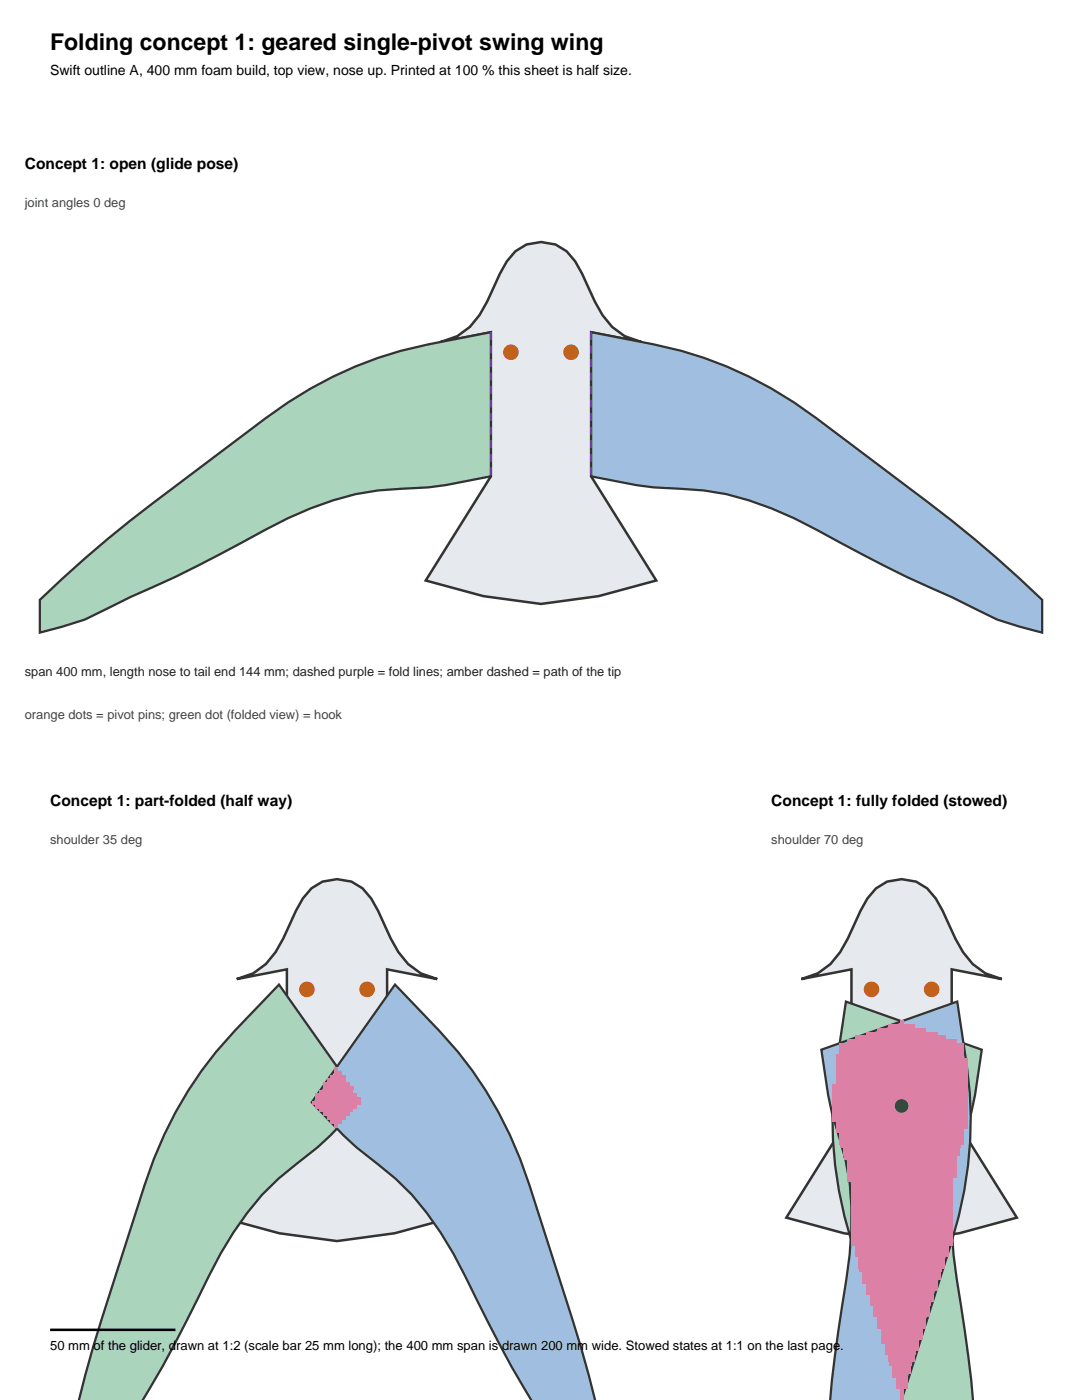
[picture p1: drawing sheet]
<svg xmlns="http://www.w3.org/2000/svg" width="216mm" height="279mm" viewBox="0 0 216 279" stroke-linecap="round" stroke-linejoin="round" font-family="sans-serif">
<path d="M102.8 50.1a8 8 0 0 1 12 2.1l1.3 2.4 2.6 5.6 1.5 2.7 1.9 2.3 2.6 1.9 3.3 1.1-10-1.9v28.8l13 20.8-11.5 3.1-11.5 1.5-11.5-1.5-11.5-3.1 13-20.8v-28.8l-10 1.9 3.2-1.1 2.6-1.9 1.9-2.3 1.5-2.7 2.6-5.6 1.3-2.4z" fill="#e6eaee" stroke="#333" stroke-width=".5"/>
<path d="M8 119.7a253.9 253.9 0 0 1 27-22.6l9-6.8a178.1 178.1 0 0 1 18-12.7 78.7 78.7 0 0 1 27-9.6l9-1.7v28.8l-9 1.7-3.6 .5-5.4 .3a48.9 48.9 0 0 0-18 3.9 193.5 193.5 0 0 0-18 9.1 207.1 207.1 0 0 1-18 8.6l-9 4.4-4.5 1.5-4.5 1.2z" fill="#aad4bc" stroke="#333" stroke-width=".45"/>
<path d="M118 66.3l4.5 .9a131.8 131.8 0 0 1 18 4.2 80.9 80.9 0 0 1 22.5 12.1l18 13.6a253.9 253.9 0 0 1 27 22.6v6.6l-4.5-1.2-4.5-1.5a264.5 264.5 0 0 0-18-8.4l-9-4.6a193.5 193.5 0 0 0-18-9.1 48.9 48.9 0 0 0-18-3.9l-5.5-.3-3.5-.5-9-1.7z" fill="#a0bedf" stroke="#333" stroke-width=".45"/>
<path d="M98 66.3v28.8M118 66.3v28.8" fill="none" stroke="#7a3fb0" stroke-width=".35" stroke-dasharray="1.5 1.2" stroke-linecap="butt"/>
<g fill="#c2621a" stroke="#c2621a" stroke-width=".4">
<circle cx="114" cy="70.3" r="1.35"/>
<circle cx="102" cy="70.3" r="1.35"/>
</g>
<path d="M62.1 177.3a8 8 0 0 1 12 2l1.3 2.5 2.6 5.5 1.5 2.7 1.9 2.4 2.5 1.8 3.3 1.2-10-1.9v28.7l13 20.8-11.5 3.1-11.5 1.6-11.5-1.6-11.5-3.1 13-20.8v-28.7l-10 1.9 3.3-1.2 2.6-1.8 1.9-2.4 1.5-2.7 2.5-5.5 1.4-2.5z" fill="#e6eaee" stroke="#333" stroke-width=".5"/>
<path d="M55.7 196.5l16.6 23.5-6.4 6.6-2.6 2.4-4.3 3.4a48.9 48.9 0 0 0-12.4 13.6 193.8 193.8 0 0 0-9.5 17.8l-4.7 9-2.5 4.2-2.5 2.4h-14.4h2.6a971 971 0 0 1 15.1-48.1 79 79 0 0 1 18.6-28.2z" fill="#aad4bc" stroke="#333" stroke-width=".45"/>
<path d="M78.8 196.5l3.2 3.3a131.7 131.7 0 0 1 12.2 13.9 81 81 0 0 1 11.4 22.8 1132 1132 0 0 1 13.3 42.9h2.6h-14.4l-2.5-2.4a283.7 283.7 0 0 1-11.8-22.3 71.4 71.4 0 0 0-10.6-16.2l-3.2-3.2-7.8-6.3-2.6-2.4-6.4-6.6z" fill="#a0bedf" stroke="#333" stroke-width=".45"/>
<g fill="#dd80a5">
<path d="M66.7 213h.8v.7h-.8z"/>
<path d="M66.7 213.7h1.5v.8h-1.5z"/>
<path d="M66 214.5h3v.7h-3z"/>
<path d="M65.2 215.2h3.8v.8h-3.8z"/>
<path d="M64.5 216h5.2v.7h-5.2z"/>
<path d="M64.5 216.7h6v.8h-6z"/>
<path d="M63.7 217.5h6.8v.7h-6.8z"/>
<path d="M63 218.2h8.2v.8h-8.2z"/>
<path d="M63 219h9v.7h-9z"/>
<path d="M62.2 219.7h9.8v.8h-9.8z"/>
<path d="M63 220.5h8.2v.7h-8.2z"/>
<path d="M63.7 221.2h6.8v.8h-6.8z"/>
<path d="M64.5 222h5.2v.7h-5.2z"/>
<path d="M65.2 222.7h3.8v.8h-3.8z"/>
<path d="M66 223.5h2.2v.7h-2.2z"/>
<path d="M66.7 224.2h.8v.8h-.8z"/>
</g>
<g fill="#c2621a" stroke="#c2621a" stroke-width=".4">
<circle cx="73.2" cy="197.5" r="1.35"/>
<circle cx="61.2" cy="197.5" r="1.35"/>
</g>
<path d="M174.8 177.3a8 8 0 0 1 11.9 2l1.4 2.5 2.5 5.5 1.6 2.7 1.9 2.4 2.5 1.8 3.3 1.2-10-1.9v28.7l13 20.8-11.5 3.1-11.5 1.6-11.5-1.6-11.5-3.1 13-20.8v-28.7l-10 1.9 3.3-1.2 2.5-1.8 1.9-2.4 1.6-2.7 2.5-5.5 1.4-2.5z" fill="#e6eaee" stroke="#333" stroke-width=".5"/>
<path d="M168.8 199.9l27.1 9.6-1.3 9.1-.8 3.4-1.5 5.3a48.9 48.9 0 0 0-2.4 18.3 193.2 193.2 0 0 0 2.6 20l1.7 13.8h1.6h-15.6l-1.7-4.5-5.1-16.1a177.8 177.8 0 0 1-6-21.2 78.7 78.7 0 0 1 0-28.6z" fill="#aad4bc" stroke="#333" stroke-width=".45"/>
<path d="M163.9 209.5l27.1-9.6 .7 4.5a132 132 0 0 1 2 18.4 81 81 0 0 1-3.9 25.3l-8.5 26.8-1.7 4.5h-15.6h1.6l1.7-13.8a193.2 193.2 0 0 0 2.6-20 48.9 48.9 0 0 0-2.3-18.3l-1.6-5.3-.8-3.4z" fill="#a0bedf" stroke="#333" stroke-width=".45"/>
<g fill="#dd80a5">
<path d="M179.6 203.6h.8v.8h-.8z"/>
<path d="M177.4 204.4h5.2v.7h-5.2z"/>
<path d="M175.1 205.1h9.8v.8h-9.8z"/>
<path d="M172.9 205.9h14.2v.7h-14.2z"/>
<path d="M170.6 206.6h18v.8h-18z"/>
<path d="M169.1 207.4h21.8v.7h-21.8z"/>
<path d="M167.6 208.1h24.8v.8h-24.8z"/>
<path d="M167.6 208.9h24.8v.7h-24.8z"/>
<path d="M167.6 209.6h24.8v.8h-24.8z"/>
<path d="M166.9 210.4h25.5v.7h-25.5z"/>
<path d="M166.9 211.1h26.2v.8h-26.2z"/>
<path d="M166.9 211.9h26.2v.7h-26.2z"/>
<path d="M166.9 212.6h26.2v.8h-26.2z"/>
<path d="M166.9 213.4h26.2v.7h-26.2z"/>
<path d="M166.9 214.1h26.2v.8h-26.2z"/>
<path d="M166.9 214.9h26.2v.7h-26.2z"/>
<path d="M166.9 215.6h26.2v.8h-26.2z"/>
<path d="M166.1 216.4h27v.7h-27z"/>
<path d="M166.1 217.1h27v.8h-27z"/>
<path d="M166.1 217.9h27v.7h-27z"/>
<path d="M166.1 218.6h27v.8h-27z"/>
<path d="M166.1 219.4h27v.7h-27z"/>
<path d="M166.1 220.1h27v.8h-27z"/>
<path d="M166.1 220.9h27v.7h-27z"/>
<path d="M166.1 221.6h27v.8h-27z"/>
<path d="M166.1 222.4h27v.7h-27z"/>
<path d="M166.1 223.1h27v.8h-27z"/>
<path d="M166.9 223.9h26.2v.7h-26.2z"/>
<path d="M166.9 224.6h26.2v.8h-26.2z"/>
<path d="M166.9 225.4h25.5v.7h-25.5z"/>
<path d="M167.6 226.1h24.8v.8h-24.8z"/>
<path d="M167.6 226.9h24.8v.7h-24.8z"/>
<path d="M167.6 227.6h24.8v.8h-24.8z"/>
<path d="M167.6 228.4h24v.7h-24z"/>
<path d="M168.4 229.1h23.2v.8h-23.2z"/>
<path d="M168.4 229.9h23.2v.7h-23.2z"/>
<path d="M168.4 230.6h22.5v.8h-22.5z"/>
<path d="M169.1 231.4h21.8v.7h-21.8z"/>
<path d="M169.1 232.1h21.8v.8h-21.8z"/>
<path d="M169.1 232.9h21.8v.7h-21.8z"/>
<path d="M169.1 233.6h21.8v.8h-21.8z"/>
<path d="M169.1 234.4h21.8v.7h-21.8z"/>
<path d="M169.1 235.1h21v.8h-21z"/>
<path d="M169.9 235.9h20.2v.7h-20.2z"/>
<path d="M169.9 236.6h20.2v.8h-20.2z"/>
<path d="M169.9 237.4h20.2v.7h-20.2z"/>
<path d="M169.9 238.1h20.2v.8h-20.2z"/>
<path d="M169.9 238.9h20.2v.7h-20.2z"/>
<path d="M169.9 239.6h20.2v.8h-20.2z"/>
<path d="M169.9 240.4h20.2v.7h-20.2z"/>
<path d="M169.9 241.1h20.2v.8h-20.2z"/>
<path d="M169.9 241.9h20.2v.7h-20.2z"/>
<path d="M169.9 242.6h20.2v.8h-20.2z"/>
<path d="M169.9 243.4h20.2v.7h-20.2z"/>
<path d="M169.9 244.1h20.2v.8h-20.2z"/>
<path d="M169.9 244.9h20.2v.7h-20.2z"/>
<path d="M169.9 245.6h20.2v.8h-20.2z"/>
<path d="M169.9 246.4h20.2v.7h-20.2z"/>
<path d="M169.9 247.1h20.2v.8h-20.2z"/>
<path d="M169.9 247.9h20.2v.7h-20.2z"/>
<path d="M170.6 248.6h18.8v.8h-18.8z"/>
<path d="M170.6 249.4h18.8v.7h-18.8z"/>
<path d="M170.6 250.1h18.8v.8h-18.8z"/>
<path d="M171.4 250.9h17.2v.7h-17.2z"/>
<path d="M171.4 251.6h17.2v.8h-17.2z"/>
<path d="M171.4 252.4h17.2v.7h-17.2z"/>
<path d="M171.4 253.1h16.5v.8h-16.5z"/>
<path d="M172.1 253.9h15.8v.7h-15.8z"/>
<path d="M172.1 254.6h15.8v.8h-15.8z"/>
<path d="M172.1 255.4h15v.7h-15z"/>
<path d="M172.9 256.1h14.2v.8h-14.2z"/>
<path d="M172.9 256.9h14.2v.7h-14.2z"/>
<path d="M172.9 257.6h13.5v.8h-13.5z"/>
<path d="M173.6 258.4h12.8v.7h-12.8z"/>
<path d="M173.6 259.1h12.8v.8h-12.8z"/>
<path d="M173.6 259.9h12v.7h-12z"/>
<path d="M174.4 260.6h11.2v.8h-11.2z"/>
<path d="M174.4 261.4h11.2v.7h-11.2z"/>
<path d="M174.4 262.1h11.2v.8h-11.2z"/>
<path d="M175.1 262.9h9.8v.7h-9.8z"/>
<path d="M175.1 263.6h9.8v.8h-9.8z"/>
<path d="M175.1 264.4h9.8v.7h-9.8z"/>
<path d="M175.9 265.1h8.2v.8h-8.2z"/>
<path d="M175.9 265.9h8.2v.7h-8.2z"/>
<path d="M175.9 266.6h8.2v.8h-8.2z"/>
<path d="M175.9 267.4h7.5v.7h-7.5z"/>
<path d="M176.6 268.1h6.8v.8h-6.8z"/>
<path d="M176.6 268.9h6.8v.7h-6.8z"/>
<path d="M176.6 269.6h6v.8h-6z"/>
<path d="M177.4 270.4h5.2v.7h-5.2z"/>
<path d="M177.4 271.1h5.2v.8h-5.2z"/>
<path d="M177.4 271.9h4.5v.7h-4.5z"/>
<path d="M178.1 272.6h3.8v.8h-3.8z"/>
<path d="M178.1 273.4h3.8v.7h-3.8z"/>
<path d="M178.1 274.1h3v.8h-3z"/>
<path d="M178.9 274.9h2.2v.7h-2.2z"/>
<path d="M178.9 275.6h2.2v.8h-2.2z"/>
<path d="M178.9 276.4h2.2v.7h-2.2z"/>
<path d="M179.6 277.1h.8v.8h-.8z"/>
<path d="M179.6 277.9h.8v.7h-.8z"/>
<path d="M179.6 278.6h.8v.8h-.8z"/>
</g>
<g fill="#c2621a" stroke="#c2621a" stroke-width=".4">
<circle cx="185.9" cy="197.5" r="1.35"/>
<circle cx="173.9" cy="197.5" r="1.35"/>
</g>
<circle cx="179.9" cy="220.7" r="1.17" fill="#1b7f3f" stroke="#1b7f3f" stroke-width=".4"/>
<path d="M10 265.4h25" fill="none" stroke="#000" stroke-width=".5"/>
<text font-size="4.6" x="10" y="10">Folding concept 1: geared single-pivot swing wing</text>
<g font-size="3.1">
<text x="5" y="33.7">Concept 1: open (glide pose)</text>
<text x="10" y="160.9">Concept 1: part-folded (half way)</text>
<text x="153.9" y="160.9">Concept 1: fully folded (stowed)</text>
</g>
<text font-size="2.8" x="10" y="15">Swift outline A, 400 mm foam build, top view, nose up. Printed at 100 % this sheet is half size.</text>
<g font-size="2.6" fill="#444">
<text x="5" y="41.3">joint angles 0 deg</text>
<text x="5" y="143.5">orange dots = pivot pins; green dot (folded view) = hook</text>
<text x="10" y="168.4">shoulder 35 deg</text>
<text x="153.9" y="168.4">shoulder 70 deg</text>
</g>
<text font-size="2.6" fill="#222" x="5" y="134.9">span 400 mm, length nose to tail end 144 mm; dashed purple = fold lines; amber dashed = path of the tip</text>
<text font-size="2.6" x="10" y="269.4">50 mm of the glider, drawn at 1:2 (scale bar 25 mm long); the 400 mm span is drawn 200 mm wide. Stowed states at 1:1 on the last page.</text>
</svg>
